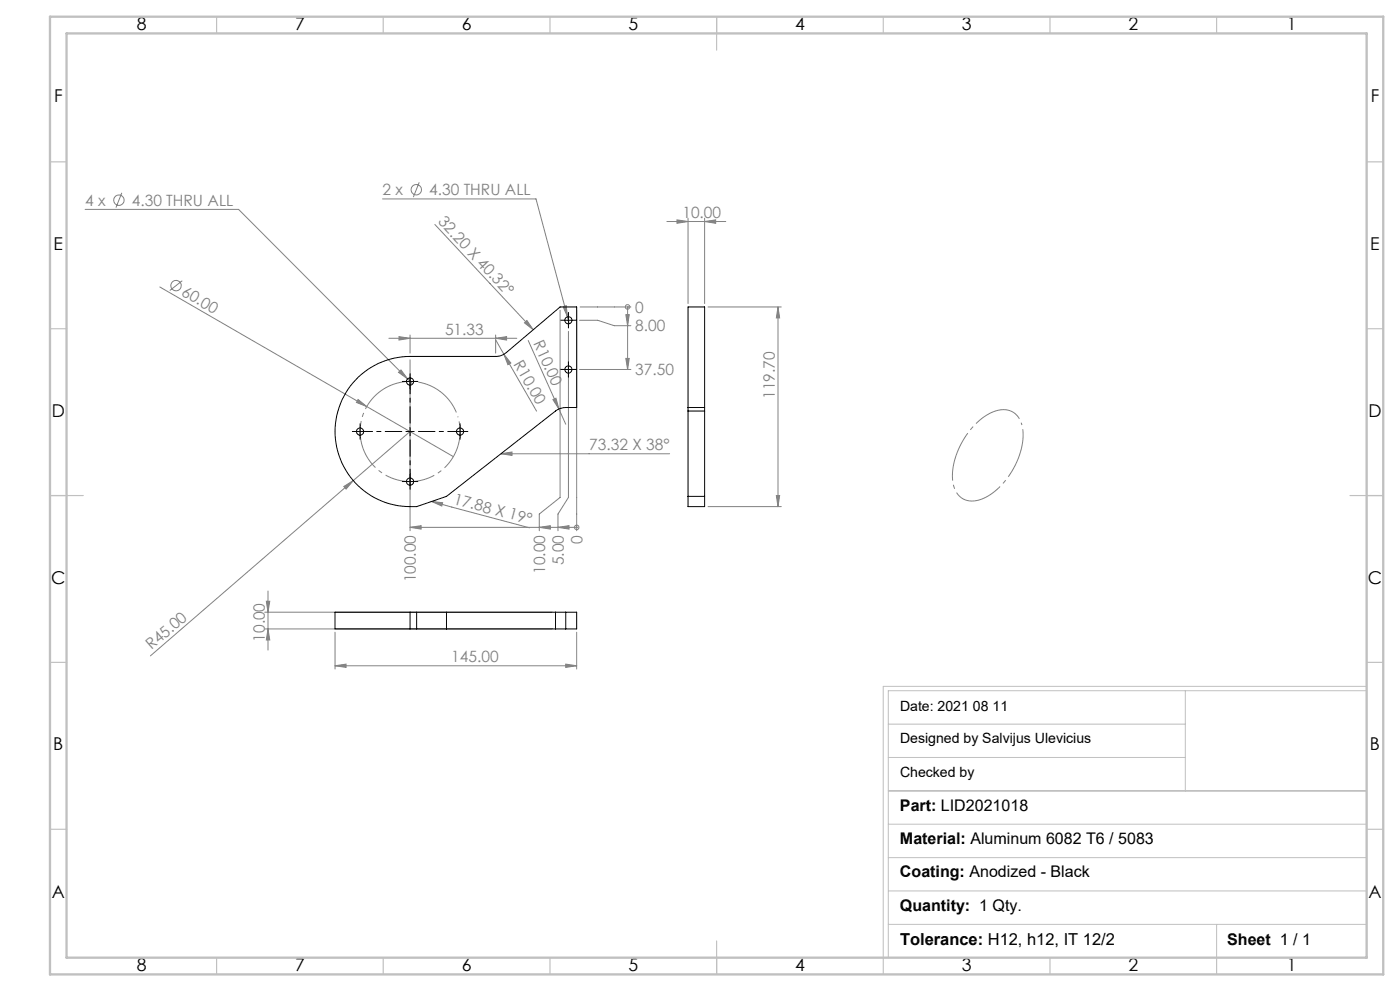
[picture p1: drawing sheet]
<svg xmlns="http://www.w3.org/2000/svg" width="420mm" height="297mm" viewBox="0 0 420 297" stroke-linecap="round" stroke-linejoin="round" font-family="sans-serif">
<g fill="none" stroke="#808080" stroke-width=".3">
<path d="M36.5 57.8l-1.7 4.4M114.8 59.6h46l9.5 35.3M125.8 54.6l-1.8 4.5M25.5 62.8h46.1l50.7 50.8M130.5 67.3l29.4 31.5M200.1 66.4h17.6M203.1 65.9l3.3 .5-3.3 .5zM206.4 65.4v25.6M211.4 66.4l3.3-.5v1zM211.4 65.4v25.6M47.9 86l88.1 50.8M54.7 84.1l-3.8 3"/>
<path d="M157.3 96.8l.8-.7 1.8 2.7zM168 93v56.1l-6.2 5v5M168.9 91.9l1-.3 .4 3.3zM170.3 94.9l.5 2.1M170.5 99.3v49.8l-3.1 5v5M173 93v66.1M173.8 96h5.5l5 1.6h5M174 92h15.3M187.7 94.3h1.1l-.5 3.3zM188.3 92h.1M188.3 92v18.7M212.4 92h22"/>
<path d="M233.4 92l.5 3.3h-1zM233.4 92v59.8M107.4 119.7l2.6 2.1-3.1-1.2zM116.7 101.4h38.3M119.6 111.6l.7-.7 2 2.7zM119.7 100.9l3.3 .5-3.3 .5zM122.3 113.6l1.5 1.5M123 100.4v5.4M123 107.8v51.3M148.7 101.4l3.3-.5v1zM148.7 100.4v5.4M148.7 101.8l2.5 4.4"/>
<path d="M151.2 106.2l2 2.6-.8 .5zM151.2 106.2l9.8 17M158.5 102.1l11.2 25M165.9 119.8l.9-.5 .9 3.3zM173.8 110.7h15.5M187.7 107.4h1.1l-.5 3.3zM123 129.3l-17 14.7M150.3 136l3.3-.5v1zM150.3 136h50.6M103.2 145.8l2.8-1.8-2.2 2.6zM106 144l-60.9 52.6M123 158h50"/>
<path d="M123 158l3.3-.5v1.1zM129.5 150.3l3.3 .4-.3 1zM129.5 150.3l29.4 7.9M161.8 158l3.3-.5v1.1zM167.4 158l3.3-.5v1.1zM173 158h.1M212.4 151.8h22M232.9 148.5h1l-.5 3.3zM80.4 177.1v17.7M79.4 188.5h86.3M79.4 183.5h86.3M79.9 180.2h1l-.5 3.3z"/>
<path d="M80.4 188.5l.5 3.3h-1zM100.5 199.5l3.3-.5v1zM100.5 189.5v11M100.5 199.5h72.5M169.7 199l3.3 .5-3.3 .5zM173 189.5v11"/>
<circle cx="124.9" cy="56.9" r="1.55"/>
<circle cx="35.7" cy="60" r="1.55"/>
<circle cx="52.8" cy="85.6" r="1.57"/>
<circle cx="188.3" cy="92" r=".68"/>
<circle cx="173" cy="158.1" r=".68"/>
</g>
<path d="M137.4 124.9a15 15 0 0 0-25.1-6.1 15 15 0 0 0 6.7 25 15 15 0 0 0 18.7-17.8l-.3-1.1" fill="none" stroke="#808080" stroke-width=".3" stroke-dasharray="15.2 1.3 1.3 1.3" stroke-dashoffset="-1.4" stroke-linecap="butt"/>
<path d="M306.5 127a5.8 5.8 0 0 0-8.7-3.5 22.5 22.5 0 0 0-12 20.9 6 6 0 0 0 9 5.1 22.5 22.5 0 0 0 12-20.9l-.3-1.6" fill="none" stroke="#808080" stroke-width=".3" stroke-dasharray="15.2 1.3 1.3 1.3" stroke-dashoffset="-1.6" stroke-linecap="butt"/>
<path d="M266.5 217h89.1M355.6 207v30M410 205.7h-145v81.5M410 207h-143.5v80M266.5 237h143.5M266.5 227h89.1M266.5 257h143.5M266.5 247h143.5M266.5 277h143.5M266.5 267h143.5M365 277v10" fill="none" stroke="#c0c0c0" stroke-width=".3"/>
<g fill="none" stroke="#c0c0c0" stroke-width=".35">
<path d="M65 5v5M115 5v5M165 5v5M215 5v10M265 5v5M315 5v5M365 5v5M15 48.5h5M410 48.5h5M15 98.5h5M410 98.5h5M15 148.5h10"/>
<path d="M405 148.5h10M15 198.5h5M410 198.5h5M15 248.5h5M410 248.5h5M65 287v5M115 287v5M165 287v5M215 282v10M265 287v5M315 287v5M365 287v5"/>
</g>
<path d="M15 5h400v287h-400zM20 10h390v277h-390z" fill="none" stroke="#c0c0c0" stroke-width=".7"/>
<g fill="none" stroke="#000" stroke-width=".3" stroke-dasharray="15.2 1.3 1.3 1.3">
<path d="M169.3 96h-1.1M170.5 94.7v-1.1M170.5 97.2v1.1M171.8 96h1.1M121.8 114.3h-1.1M123 113.1v-1.1M123 115.6v1M124.3 114.3h1.1M169.3 110.7h-1.1M170.5 109.5v-1.1M170.5 112v1M171.8 110.7h1.1"/>
<path d="M106.8 129.3h-1.1M108 128.1v-1.1M108 130.6v1M109.3 129.3h1.1M136.8 129.3h-1.1M138 128.1v-1.1M138 130.6v1M139.3 129.3h1.1M121.8 144.3h-1.1M123 143.1v-1.1M123 145.6v1M124.3 144.3h1.1"/>
</g>
<path d="M120.5 129.3h-13.7M123 126.8v-13.7M123 131.8v13.8M125.5 129.3h13.8" fill="none" stroke="#000" stroke-width=".3" stroke-dasharray="15.2 1.3 1.3 1.3" stroke-dashoffset="10.3"/>
<g fill="none" stroke="#000" stroke-width=".3">
<path d="M169.3 96h2.5M170.5 94.7v2.5M121.8 114.3h2.4M123 113.1v2.5M169.3 110.7h2.5M170.5 109.5v2.5M106.8 129.3h2.5M108 128.1v2.5M121.8 129.3h2.4M123 128.1v2.5M136.8 129.3h2.5M138 128.1v2.5"/>
<path d="M121.8 144.3h2.4M123 143.1v2.5"/>
</g>
<g fill="#808080">
<path d="M165.9 119.8l.9-.5 .9 3.3z"/>
<path d="M157.3 96.8l.8-.7 1.8 2.7z"/>
<path d="M107.4 119.7l2.6 2.1-3.1-1.2z"/>
<path d="M103.2 145.8l2.8-1.8-2.2 2.6z"/>
<path d="M151.2 106.2l2 2.6-.8 .5z"/>
<path d="M129.5 150.3l3.3 .4-.3 1z"/>
<path d="M150.3 136l3.3-.5v1z"/>
<path d="M187.7 94.3h1.1l-.5 3.3zM187.7 107.4h1.1l-.5 3.3z"/>
<path d="M167.4 158l3.3-.5v1.1zM161.8 158l3.3-.5v1.1zM123 158l3.3-.5v1.1z"/>
<path d="M148.7 101.4l3.3-.5v1zM119.7 100.9l3.3 .5-3.3 .5zM211.4 66.4l3.3-.5v1zM203.1 65.9l3.3 .5-3.3 .5z"/>
<path d="M119.6 111.6l2.7 2-2-2.7zM168.9 91.9l1.4 3-.4-3.3zM100.5 199.5l3.3-.5v1zM169.7 199l3.3 .5-3.3 .5z"/>
<path d="M80.4 188.5l.5 3.3h-1zM79.9 180.2h1l-.5 3.3zM232.9 148.5h1l-.5 3.3zM233.4 92l.5 3.3h-1z"/>
</g>
<g fill="none" stroke="#000" stroke-width=".3">
<path d="M107.5 113a22.8 22.8 0 0 1 15.5-6.2h25.7a4.8 4.8 0 0 0 3.2-1.1l16.1-13.7h5v30.1h-3.3a5.2 5.2 0 0 0-3 1.1l-32.8 25.6-8.9 3a22.6 22.6 0 0 1-22.5-13.2 22.6 22.6 0 0 1 5-25.6zM206.4 122.1v1.1M206.4 122.1v-30.1h5v30.1M206.4 122.1h5M206.4 123.2v28.6h5v-28.6M206.4 123.2h5M211.4 122.1v1.1M206.4 148.8h5M123 183.5h-22.5v5h22.5M123 183.5v5M123 188.5h43.7M123 183.5h43.7"/>
<path d="M125 183.5v5M133.9 183.5v5M166.7 188.5h3M166.7 183.5h3M166.7 183.5v5M169.7 183.5h3.3v5h-3.3M169.7 183.5v5"/>
<circle cx="170.5" cy="96" r="1.07"/>
<circle cx="123" cy="114.3" r="1.08"/>
<circle cx="170.5" cy="110.7" r="1.07"/>
<circle cx="108" cy="129.3" r="1.08"/>
<circle cx="138" cy="129.3" r="1.08"/>
<circle cx="123" cy="144.3" r="1.08"/>
</g>
<g font-size="5.3">
<text x="41" y="8.9">8</text>
<text x="88.5" y="8.9">7</text>
<text x="138.5" y="8.9">6</text>
<text x="188.5" y="8.9">5</text>
<text x="238.5" y="8.9">4</text>
<text x="288.5" y="8.9">3</text>
<text x="338.5" y="8.9">2</text>
<text x="386" y="8.9">1</text>
<text x="16.2" y="30.7">F</text>
<text x="411.2" y="30.7">F</text>
<text x="16.1" y="74.9">E</text>
<text x="411.1" y="74.9">E</text>
<text x="15.5" y="124.9">D</text>
<text x="410.5" y="124.9">D</text>
<text x="15.4" y="174.9">C</text>
<text x="410.4" y="174.9">C</text>
<text x="16" y="224.9">B</text>
<text x="411" y="224.9">B</text>
<text x="15.5" y="269.2">A</text>
<text x="410.5" y="269.2">A</text>
<text x="41" y="290.9">8</text>
<text x="88.5" y="290.9">7</text>
<text x="138.5" y="290.9">6</text>
<text x="188.5" y="290.9">5</text>
<text x="238.5" y="290.9">4</text>
<text x="288.5" y="290.9">3</text>
<text x="338.5" y="290.9">2</text>
<text x="386" y="290.9">1</text>
</g>
<text font-size="4.9" x="270" y="283.3">Tolerance: H12, h12, IT 12/2</text>
<g font-size="4.8">
<text x="270" y="242.9">Part: LID2021018</text>
<text x="270" y="252.9">Material: Aluminum 6082 T6 / 5083</text>
<text x="270" y="262.9">Coating: Anodized - Black</text>
<text x="270" y="272.9">Quantity: 1 Qty.</text>
<text x="368.2" y="283.3">Sheet 1 / 1</text>
</g>
<g font-size="4.7" fill="#808080">
<text x="114.8" y="58.5">2 x</text>
<text x="128.8" y="58.5">4.30 THRU ALL</text>
<text x="25.6" y="61.7">4 x</text>
<text x="39.5" y="61.7">4.30 THRU ALL</text>
<text x="204.7" y="65.4">10.00</text>
<text x="131.2" y="66.6" transform="rotate(47 131.2 66.6)">32.20 X 40.32°</text>
<text x="54.2" y="88.3" transform="rotate(30 54.2 88.3)">60.00</text>
<text x="190.6" y="93.7">0</text>
<text x="133.5" y="100.4">51.33</text>
<text x="190.6" y="99.3">8.00</text>
<text x="159.9" y="102.8" transform="rotate(66 159.9 102.8)">R10.00</text>
<text x="154" y="109.1" transform="rotate(60 154 109.1)">R10.00</text>
<text x="190.6" y="112.5">37.50</text>
<text x="232.4" y="119.5" transform="rotate(-90 232.4 119.5)">119.70</text>
<text x="176.8" y="135">73.32 X 38°</text>
<text x="135.8" y="151" transform="rotate(15 135.8 151)">17.88 X 19°</text>
<text x="174.8" y="162.9" transform="rotate(-90 174.8 162.9)">0</text>
<text x="163.6" y="172" transform="rotate(-90 163.6 172)">10.00</text>
<text x="169.2" y="169.4" transform="rotate(-90 169.2 169.4)">5.00</text>
<text x="124.8" y="174.6" transform="rotate(-90 124.8 174.6)">100.00</text>
<text x="45.5" y="195" transform="rotate(-41 45.5 195)">R45.00</text>
<text x="79.4" y="192.3" transform="rotate(-90 79.4 192.3)">10.00</text>
<text x="135.4" y="198.5">145.00</text>
</g>
<g font-size="4.2">
<text x="270" y="213.1">Date: 2021 08 11</text>
<text x="270" y="222.7">Designed by Salvijus Ulevicius</text>
<text x="270" y="232.8">Checked by</text>
</g>
</svg>
